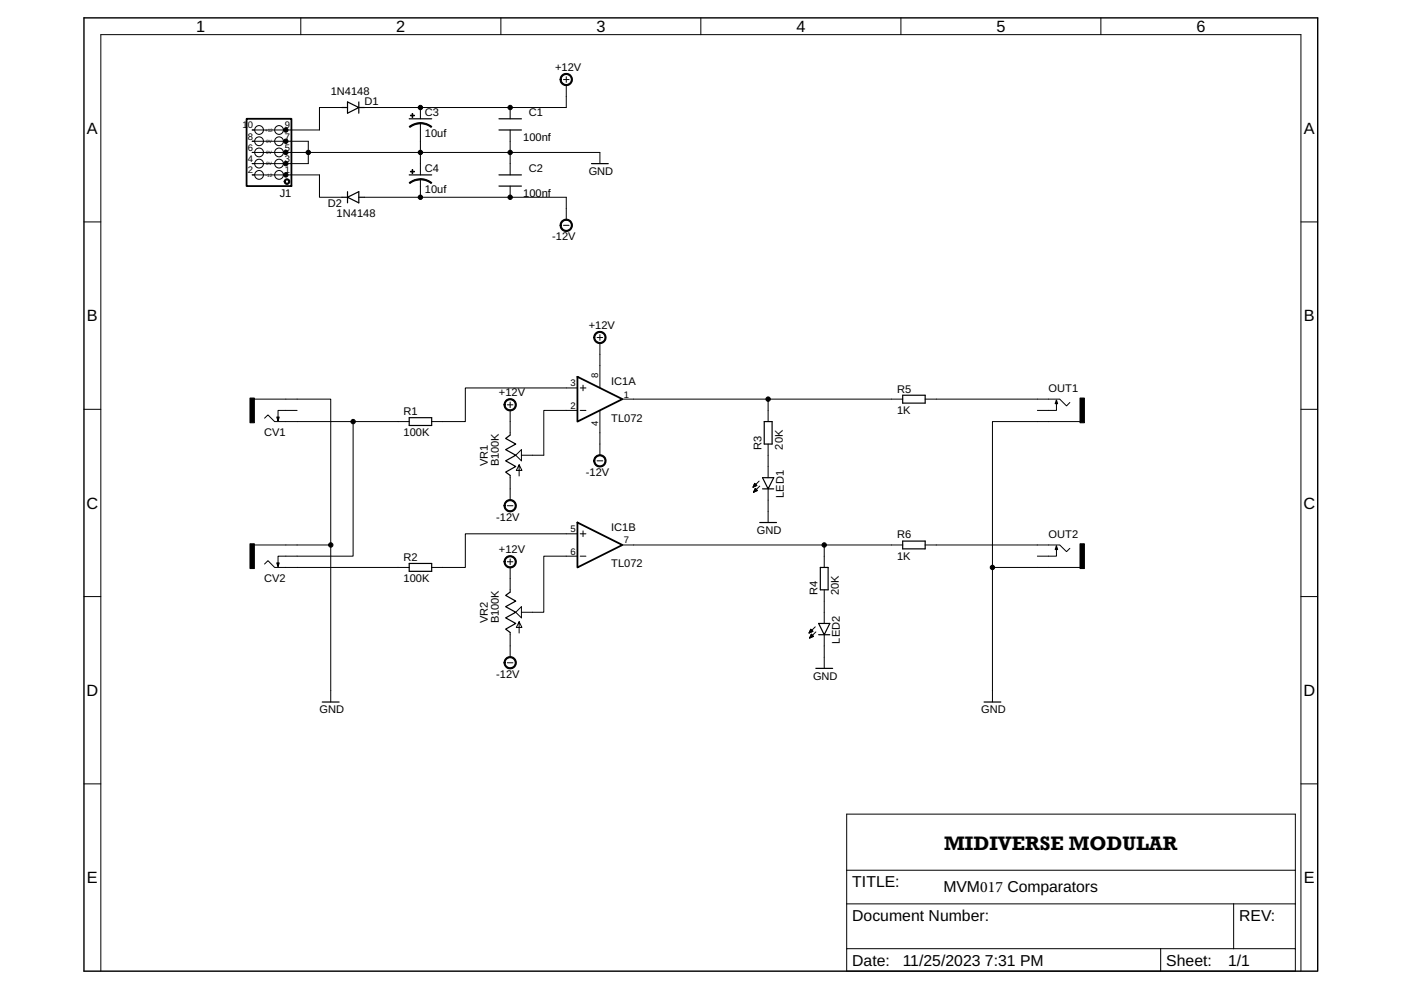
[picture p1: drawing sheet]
<svg xmlns="http://www.w3.org/2000/svg" width="297mm" height="210mm" viewBox="0 0 297 210" stroke-linecap="round" stroke-linejoin="round" font-family="sans-serif">
<path d="M17.8 3.8h261.6v202.1h-261.6z" fill="none" stroke="#000" stroke-width=".3"/>
<g fill="none" stroke="#000" stroke-width=".21">
<path d="M63.8 3.8v3.5M106.2 3.8v3.5M119.5 16.9h1.1M120.1 16.3v1.2M120.1 18.1v4.7h-11.9M148.6 3.8v3.5M191 3.8v3.5M233.4 3.8v3.5M54 32.3h-.5h73.7v2.4M54 30h-.5h11.9v4.7h-11.9h.5M54 37.1h-.5h14.2v4.7h4.8M60.1 37.1h.5"/>
<path d="M60.1 34.7h.5M60.1 32.3h.5M60.1 30h.5M60.1 27.6h.5M72.5 22.8h-4.8v4.8h-14.2h.5M77.3 22.8h30.9M89.1 22.8v2.4M89.1 26.1v11M89.1 38v3.8M108.2 22.8v2.4M108.2 27.6v9.5M108.2 39.5v2.3"/>
<path d="M17.8 47.1h3.6M77.3 41.8h30.9M108.2 41.8h11.9v4.8M119.5 47.8h1.1M275.8 47.1h3.6M126.6 71.6h1.2M127.2 71v1.2M127.2 72.7v9.6M17.8 86.8h3.6M54 84.6h16.1v64.2M56.1 88.7l.7-.7 1.4 1.4h28.6M63 87h-4.1v2.2"/>
<path d="M74.9 89.4v28.5h-16v2.2M107.6 85.8h1.2M108.2 85.2v1.2M108.2 87v5.2M109.3 96.5l1.3-1.2v2.4zM110.1 98.6l-.6 1.1h1.2l-.6-1.1v2.3M122.4 82.3h-23.7v7.1h-7.2M122.4 87h-7.1v9.5h-4.7M123 87h1.2M123 82.3h1.2M123.6 81.7v1.1M126.6 97.7h1.2"/>
<path d="M127.2 87v9.5M132 84.6h59.4M162.9 84.6v4.8M162.9 94.1v7.2M196.2 84.6h28.5l1.4 1.5 .7-.8M224 84.9v2.1h-4.1M229 89.4h-18.6v59.4M275.8 86.8h3.6M54 115.5h16.1M56.1 119.6l.7-.7 1.4 1.4h28.6M107.6 119.1h1.2M107.6 107.2h1.2"/>
<path d="M108.2 100.8v5.2M108.2 118.5v1.2M122.4 113.2h-23.7v7.1h-7.2M122.4 117.9h-7.1v11.9h-4.7M123 117.9h1.2M123 113.2h1.2M123.6 112.6v1.2M132 115.5h59.4M159.7 103.2h.2M159.7 103.1h.5M159.8 103h.6M159.8 104.3h.1"/>
<path d="M159.9 102.8h.5M159.9 104.2h.3M159.9 102.7h.4M159.9 104.1h.6M159.9 102.6h.3M159.9 104h.6M160 102.5h.1M160 103.9h.4M160 102.5l.5 .4-.8 .4zM160 103.7h.3M160.1 103.6h.1M160.1 103.5l.5 .5-.8 .4z"/>
<path d="M161 102l-1.3 1.3M161.1 103.1l-1.3 1.3M162.9 103.7v7.1M174.8 115.5v4.8M196.2 115.5h28.5l1.4 1.5 .7-.7M224 115.8v2.1h-4.1M17.8 126.5h3.6M108.2 120.3v5.2M108.2 134.1v5.2M109.3 129.8l1.3-1.2v2.4zM110.1 131.8l-.6 1.2h1.2l-.6-1.2v2.4M171.6 134.1h.1"/>
<path d="M171.6 134h.4M171.7 133.9h.5M171.7 135.3h.1M171.7 133.8h.6M171.7 135.1h.3M171.8 133.7h.4M171.8 135h.5M171.8 133.6h.3M171.8 134.9h.7M171.9 133.5h.1M171.9 134.8h.5M171.9 133.4l.5 .5-.9 .3z"/>
<path d="M171.9 134.7h.4M172 134.6h.1M172 134.5h.1M172 134.5l.5 .4-.8 .4zM172.8 132.9l-1.3 1.3M173 134l-1.3 1.3M174.8 125.1v7.1M174.8 134.6v7.1M210.4 120.3h18.6M275.8 126.5h3.6M107.6 140.5h1.2M17.8 166.2h3.6"/>
<path d="M275.8 166.2h3.6M179.5 191.6h95.1M179.5 184.5h95.1M261.6 191.6v9.5M246.1 201.1v4.8M246.1 201.1h15.5M261.6 201.1h13v4.8h-95.1v-4.8h66.6M274.6 201.1v-28.5h-95.1v28.5M275.8 205.9v-198.6h-254.4v198.6"/>
<circle cx="54.9" cy="27.6" r=".93"/>
<circle cx="54.9" cy="32.3" r=".93"/>
<circle cx="54.9" cy="30" r=".93"/>
<circle cx="54.9" cy="37.1" r=".93"/>
<circle cx="54.9" cy="34.7" r=".93"/>
<circle cx="59.2" cy="37.1" r=".93"/>
<circle cx="59.2" cy="27.6" r=".93"/>
<circle cx="59.2" cy="30" r=".93"/>
<circle cx="59.2" cy="34.7" r=".93"/>
<circle cx="59.2" cy="32.3" r=".93"/>
</g>
<path d="M52.3 25.2h9.5v14.3h-9.5zM122.4 79.9l9.6 4.7-9.6 4.8zM122.4 110.8l9.6 4.7-9.6 4.8z" fill="none" stroke="#000" stroke-width=".38"/>
<g fill="#000" stroke="#000" stroke-width=".21">
<path d="M119.1 15.9a1.31 1.31 0 0 1 2.1 .3 1.31 1.31 0 0 1-.8 1.9 1.31 1.31 0 0 1-1.7-1.2h.3a1.07 1.07 0 0 1 1.5-1 1.07 1.07 0 0 1 .3 1.8 1.07 1.07 0 0 1-1.8-.6v-.2h-.3z" fill-rule="evenodd"/>
<path d="M60.5 38.1a.6 .6 0 0 1 .9 .1 .6 .6 0 0 1-.4 .9 .6 .6 0 0 1-.8-.6h.3a.36 .36 0 0 1 .5-.3 .36 .36 0 0 1 .1 .6 .36 .36 0 0 1-.6-.1v-.2h-.3z" fill-rule="evenodd"/>
<path d="M86.8 26.8l1.1-.6 1.2-.2v.2l-.9 .2-1.3 .6z" fill-rule="evenodd"/>
<path d="M86.8 38.7l1.1-.6 1.2-.2v.2l-1.4 .3-.8 .5z" fill-rule="evenodd"/>
<path d="M89.1 26l1.3 .2 1.1 .6-.1 .2-.8-.5-1.5-.3z" fill-rule="evenodd"/>
<path d="M89.1 37.9l1.3 .2 1.1 .6-.1 .2-1.3-.7-1-.1z" fill-rule="evenodd"/>
<path d="M119.1 46.8a1.31 1.31 0 0 1 2.1 .3 1.31 1.31 0 0 1-.8 1.9 1.31 1.31 0 0 1-1.7-1.2h.3a1.07 1.07 0 0 1 1.5-1 1.07 1.07 0 0 1 .3 1.8 1.07 1.07 0 0 1-1.8-.6v-.2h-.3z" fill-rule="evenodd"/>
<path d="M126.3 70.6a1.31 1.31 0 0 1 2 .3 1.31 1.31 0 0 1-.8 1.9 1.31 1.31 0 0 1-1.6-1.2h.2a1.08 1.08 0 0 1 1.5-1 1.08 1.08 0 0 1 .3 1.7 1.08 1.08 0 0 1-1.7-.5l-.1-.2h-.2z" fill-rule="evenodd"/>
<path d="M107.3 84.9a1.31 1.31 0 0 1 2 .3 1.31 1.31 0 0 1-.8 1.9 1.31 1.31 0 0 1-1.7-1.3h.3a1.07 1.07 0 0 1 1.6-.9 1.07 1.07 0 0 1 .1 1.8 1.07 1.07 0 0 1-1.7-.6v-.3h-.3z" fill-rule="evenodd"/>
<path d="M126.3 96.8a1.31 1.31 0 0 1 2 .3 1.31 1.31 0 0 1-.8 1.9 1.31 1.31 0 0 1-1.6-1.3h.2a1.07 1.07 0 0 1 1.5-1 1.07 1.07 0 0 1 .3 1.8 1.07 1.07 0 0 1-1.7-.5l-.1-.3h-.2z" fill-rule="evenodd"/>
<path d="M107.3 118.2a1.31 1.31 0 0 1 2 .3 1.31 1.31 0 0 1-.8 1.9 1.31 1.31 0 0 1-1.7-1.3h.3a1.08 1.08 0 0 1 1.6-.9 1.08 1.08 0 0 1 .1 1.8 1.08 1.08 0 0 1-1.7-.6v-.3h-.3z" fill-rule="evenodd"/>
<path d="M107.3 106.3a1.31 1.31 0 0 1 2 .3 1.31 1.31 0 0 1-.8 1.9 1.31 1.31 0 0 1-1.7-1.3h.3a1.07 1.07 0 0 1 1.6-.9 1.07 1.07 0 0 1 .1 1.8 1.07 1.07 0 0 1-1.7-.6v-.3h-.3z" fill-rule="evenodd"/>
<path d="M107.3 139.6a1.31 1.31 0 0 1 2 .3 1.31 1.31 0 0 1-.8 1.9 1.31 1.31 0 0 1-1.7-1.3h.3a1.08 1.08 0 0 1 1.6-.9 1.08 1.08 0 0 1 .1 1.8 1.08 1.08 0 0 1-1.7-.6v-.3h-.3z" fill-rule="evenodd"/>
<circle cx="60.6" cy="34.7" r=".47"/>
<circle cx="60.6" cy="37.1" r=".47"/>
<circle cx="60.6" cy="27.6" r=".47"/>
<circle cx="60.6" cy="32.3" r=".47"/>
<circle cx="60.6" cy="30" r=".47"/>
<circle cx="65.4" cy="32.3" r=".47"/>
<circle cx="89.1" cy="32.3" r=".47"/>
<circle cx="89.1" cy="22.8" r=".47"/>
<circle cx="108.2" cy="32.3" r=".47"/>
<circle cx="108.2" cy="22.8" r=".47"/>
<circle cx="89.1" cy="41.8" r=".47"/>
<circle cx="108.2" cy="41.8" r=".47"/>
<circle cx="74.9" cy="89.4" r=".47"/>
<circle cx="162.9" cy="84.6" r=".47"/>
<circle cx="70.1" cy="115.5" r=".47"/>
<circle cx="174.8" cy="115.5" r=".47"/>
<circle cx="210.4" cy="120.3" r=".47"/>
</g>
<g fill="none" stroke="#000" stroke-width=".25">
<path d="M72.5 22.8h1.2M73.7 21.6l2.4 1.2-2.4 1.2zM76.1 21.6v2.4M76.1 22.8h1.2M86.8 25.2h4.7M86.8 37.1h4.7M105.8 25.2h4.8M105.8 27.6h4.8M105.8 37.1h4.8M105.8 39.5h4.8M125.4 34.7h3.6M72.5 41.8h1.2"/>
<path d="M73.7 41.8l2.4-1.2v2.4zM73.7 40.6v2.4M76.1 41.8h1.2M58.7 88.4h.5l-.3 .8zM86.8 88.6h4.7v1.6h-4.7zM108.2 92.2l-1 .8 2.1 1.1-2.1 1.2 2.1 1.2-2.1 1.2 2.1 1.2-2.1 1.2 1 .7M162 89.4h1.7v4.7h-1.7zM191.4 83.8h4.8v1.7h-4.8zM224 84.9l.2 .7h-.5zM58.7 119.4h.5l-.3 .7zM86.8 119.5h4.7v1.6h-4.7zM161.1 110.8h3.5"/>
<path d="M161.7 101.3h2.3l-1.1 2.4zM161.7 103.7h2.3M191.4 114.7h4.8v1.7h-4.8zM224 115.8l.2 .7h-.5zM108.2 125.5l-1 .7 2.1 1.2-2.1 1.2 2.1 1.2-2.1 1.2 2.1 1.2-2.1 1.2 1 .7M173.6 132.2h2.3l-1.1 2.4zM173.6 134.6h2.3M173.9 120.3h1.7v4.8h-1.7zM68.3 148.8h3.6M173 141.7h3.5M208.6 148.8h3.6"/>
</g>
<path d="M87 24.4h.9v.2h-.9zM87 36.3h.9v.1h-.9zM87.4 24.1h.1v.8h-.1zM87.4 36h.1v.8h-.1zM53 84.4h.9v5.2h-.9zM229 84.4h.9v5.2h-.9zM53 115.3h.9v5.2h-.9zM229 115.3h.9v5.2h-.9z" fill="#000" stroke="#000" stroke-width=".21"/>
<text font-size="4.2" x="200.2" y="180.3">MIDIVERSE MODULAR</text>
<g font-size="3.5">
<text x="41.6" y="6.8">1</text>
<text x="84" y="6.8">2</text>
<text x="126.4" y="6.8">3</text>
<text x="168.8" y="6.8">4</text>
<text x="211.3" y="6.8">5</text>
<text x="253.7" y="6.8">6</text>
<text x="18.4" y="28.4">A</text>
<text x="276.5" y="28.4">A</text>
<text x="18.4" y="68.1">B</text>
<text x="276.5" y="68.1">B</text>
<text x="18.3" y="107.8">C</text>
<text x="276.4" y="107.8">C</text>
<text x="18.3" y="147.5">D</text>
<text x="276.4" y="147.5">D</text>
<text x="18.4" y="187.3">E</text>
<text x="276.5" y="187.3">E</text>
</g>
<g font-size="3.3">
<text x="180.7" y="188.1">TITLE:</text>
<text x="200" y="189.1">MVM017 Comparators</text>
<text x="180.7" y="195.2">Document Number:</text>
<text x="262.7" y="195.2">REV:</text>
<text x="180.7" y="204.7">Date:</text>
<text x="191.4" y="204.7">11/25/2023 7:31 PM</text>
<text x="247.3" y="204.7">Sheet:</text>
<text x="260.4" y="204.7">1/1</text>
</g>
<g font-size="2.3">
<text x="117.7" y="15.1">+12V</text>
<text x="70.1" y="20.2">1N4148</text>
<text x="77.3" y="22.4">D1</text>
<text x="90.1" y="29.1">10uf</text>
<text x="90.1" y="24.6">C3</text>
<text x="110.9" y="29.8">100nf</text>
<text x="112.1" y="24.6">C1</text>
<text x="59.3" y="41.7">J1</text>
<text x="90.1" y="41">10uf</text>
<text x="90.1" y="36.5">C4</text>
<text x="110.9" y="41.7">100nf</text>
<text x="112.1" y="36.5">C2</text>
<text x="124.8" y="37.1">GND</text>
<text x="69.5" y="44">D2</text>
<text x="71.4" y="46.1">1N4148</text>
<text x="117.1" y="51">-12V</text>
<text x="124.8" y="69.8">+12V</text>
<text x="129.6" y="81.7">IC1A</text>
<text x="190.2" y="83.2">R5</text>
<text x="222.3" y="83.2">OUT1</text>
<text x="85.6" y="88">R1</text>
<text x="105.8" y="84">+12V</text>
<text x="129.6" y="89.4">TL072</text>
<text x="190.2" y="87.7">1K</text>
<text x="56" y="92.5">CV1</text>
<text x="85.6" y="92.5">100K</text>
<text x="161.5" y="95.3" transform="rotate(-90 161.5 95.3)">R3</text>
<text x="166" y="95.3" transform="rotate(-90 166 95.3)">20K</text>
<text x="103.4" y="98.9" transform="rotate(-90 103.4 98.9)">VR1</text>
<text x="105.8" y="98.9" transform="rotate(-90 105.8 98.9)">B100K</text>
<text x="124.2" y="100.9">-12V</text>
<text x="166.2" y="105.6" transform="rotate(-90 166.2 105.6)">LED1</text>
<text x="105.2" y="110.4">-12V</text>
<text x="129.6" y="112.6">IC1B</text>
<text x="160.5" y="113.2">GND</text>
<text x="85.6" y="118.9">R2</text>
<text x="105.8" y="117.3">+12V</text>
<text x="190.2" y="118.6">1K</text>
<text x="190.2" y="114.1">R6</text>
<text x="222.3" y="114.1">OUT2</text>
<text x="56" y="123.4">CV2</text>
<text x="85.6" y="123.4">100K</text>
<text x="129.6" y="120.3">TL072</text>
<text x="173.3" y="126.2" transform="rotate(-90 173.3 126.2)">R4</text>
<text x="177.8" y="126.2" transform="rotate(-90 177.8 126.2)">20K</text>
<text x="103.4" y="132.2" transform="rotate(-90 103.4 132.2)">VR2</text>
<text x="105.8" y="132.2" transform="rotate(-90 105.8 132.2)">B100K</text>
<text x="178.1" y="136.5" transform="rotate(-90 178.1 136.5)">LED2</text>
<text x="105.2" y="143.7">-12V</text>
<text x="172.4" y="144.1">GND</text>
<text x="67.7" y="151.2">GND</text>
<text x="208" y="151.2">GND</text>
</g>
<g font-size="2">
<text x="51.4" y="27.2">10</text>
<text x="52.5" y="29.6">8</text>
<text x="60.4" y="29.6">7</text>
<text x="60.4" y="27.2">9</text>
<text x="52.5" y="34.4">4</text>
<text x="52.5" y="32">6</text>
<text x="60.4" y="34.4">3</text>
<text x="60.4" y="32">5</text>
<text x="52.5" y="36.7">2</text>
<text x="60.4" y="36.7">1</text>
<text x="121" y="81.9">3</text>
<text x="126.9" y="80.1" transform="rotate(-90 126.9 80.1)">8</text>
<text x="121" y="86.7">2</text>
<text x="132.3" y="84.3">1</text>
<text x="126.9" y="90.3" transform="rotate(-90 126.9 90.3)">4</text>
<text x="121" y="112.8">5</text>
<text x="121" y="117.6">6</text>
<text x="132.3" y="115.2">7</text>
</g>
<g font-size="1">
<text x="56.2" y="27.9">+12</text>
<text x="56.4" y="30.3">0V</text>
<text x="56.4" y="32.7">0V</text>
<text x="56.4" y="35.1">0V</text>
<text x="56.3" y="37.4">-12</text>
</g>
</svg>
